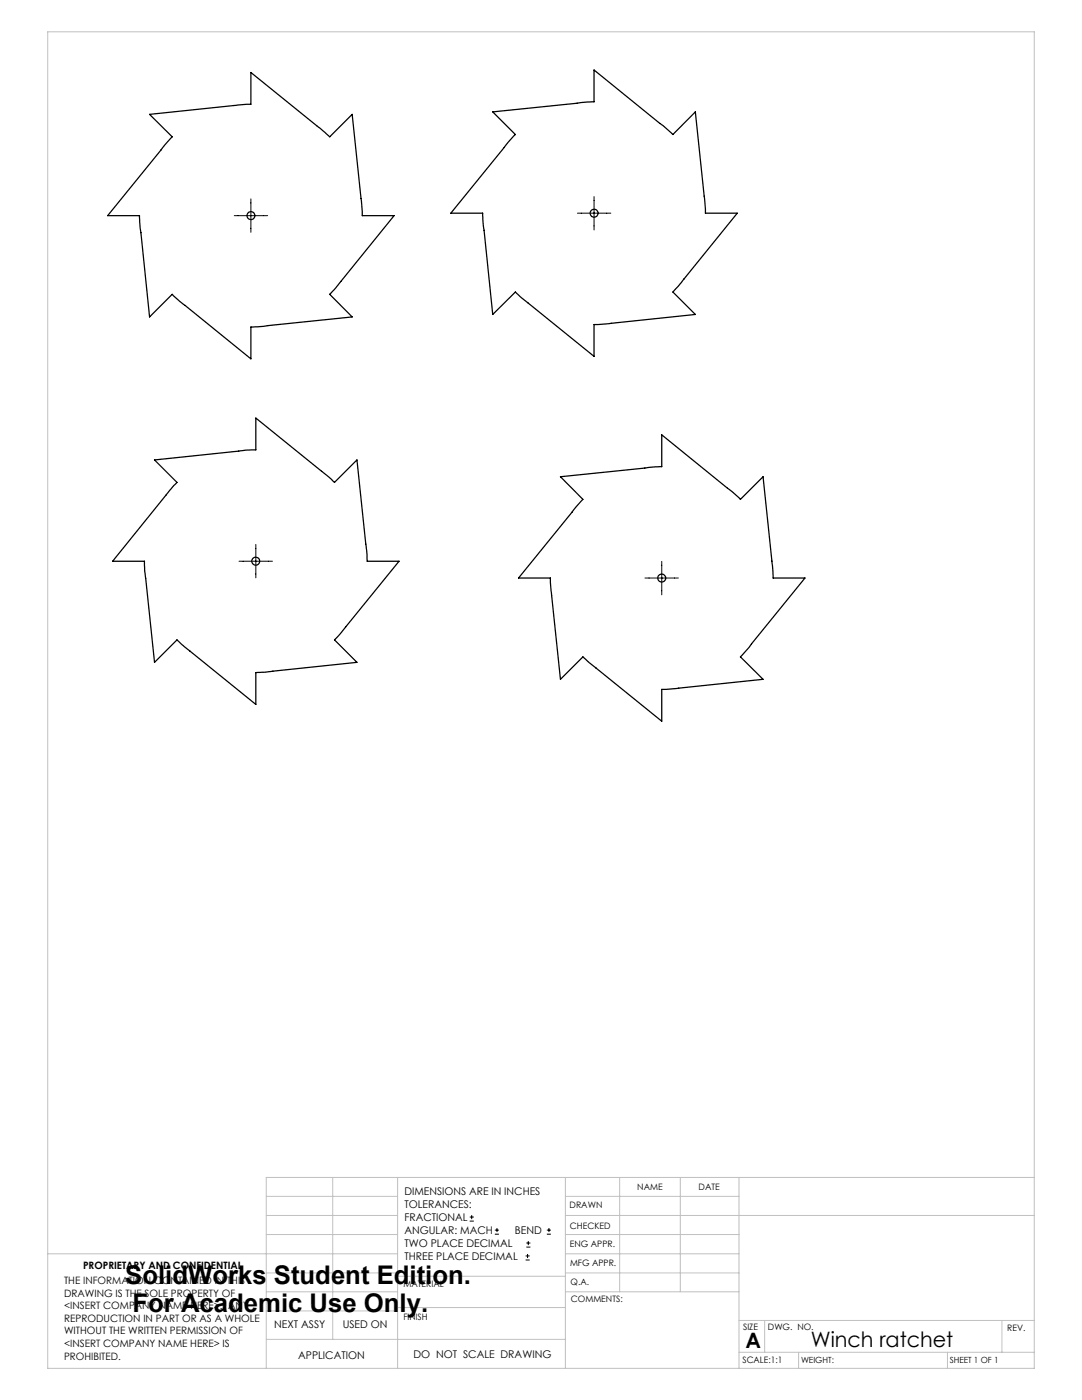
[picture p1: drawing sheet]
<svg xmlns="http://www.w3.org/2000/svg" width="216mm" height="279mm" viewBox="0 0 216 279" stroke-linecap="round" stroke-linejoin="round" font-family="sans-serif">
<g fill="none" stroke="#000" stroke-width=".2">
<path d="M50.1 39.7v6.7M118.5 39.2v6.7M46.7 43h6.7M115.2 42.5h6.7M47.7 112h6.7M51 108.7v6.6M128.7 115.4h6.7M132 112v6.7M93.7 243.7h.8M93.7 242.9h.8M94.1 242.5v.8M98.7 246.3h.9"/>
<path d="M98.7 245.5h.9M99.2 245.1v.8M104.9 251.5h.8M104.9 250.6h.8M105 248.9h.8M105 248.1h.8M105.3 250.3v.8M105.4 247.7v.8M109.1 246.3h.8M109.1 245.5h.8M109.5 245.1v.8"/>
</g>
<g fill="none" stroke="#c0c0c0" stroke-width=".2">
<path d="M9.5 6.4h196.9v266.7h-196.9zM53.1 238.8h26.2M66.4 235v32.3M79.3 235v38.1M112.8 235v38.1M112.8 238.8h34.7M123.6 235v22.8M135.7 235v22.8M147.5 235v38.1M206.4 235h-153.3v38.1M9.5 250.2h69.8M53.1 257.8h26.2"/>
<path d="M53.1 242.6h26.2M53.1 246.4h26.2M53.1 254h26.2M79.3 254.7h33.5M112.8 257.8h34.7M112.8 250.2h34.7M112.8 242.6h93.6M112.8 246.4h34.7M112.8 254h34.7M53.1 267.3h59.7M53.1 261.6h26.2M79.3 260.9h33.5"/>
<path d="M147.5 269.9h58.9M147.5 263.5h58.9M152.6 263.5v6.4M159.3 269.9v3.2M189.1 269.9v3.2M199.9 263.5v6.4"/>
</g>
<g fill="none" stroke="#000" stroke-width=".25">
<path d="M29.8 22.8l17.7-1.8 2.6-.2v-6.3l13.8 11.1 1.9 1.7 4.5-4.5 1.8 17.2 .2 3h6.3l-11.6 14.5-1.2 1.2 4.5 4.6-17.7 1.8-2.5 .2v6.3l-14.2-11.4-1.5-1.5-4.6 4.6-1.8-17.7-.2-2.6h-6.3l11.4-14.1 1.5-1.6zM98.3 22.3l17.7-1.8 2.5-.2v-6.3l13.9 11.1 1.9 1.7 4.4-4.5 1.9 17.3 .2 2.9h6.3l-11.1 13.9-1.7 1.9 4.4 4.5-17.2 1.8-3 .2v6.3l-14.4-11.7-1.3-1.1-4.5 4.5-1.9-17.7-.1-2.6h-6.3l11.4-14.1 1.4-1.6zM30.8 91.8l18.1-1.9 2.1-.1v-6.4l14.5 11.7 1.2 1.2 4.5-4.5 2 18.1 .1 2.1h6.3l-11.7 14.5-1.2 1.2 4.5 4.5-18 1.9-2.2 .1v6.4l-14.1-11.4-1.6-1.5-4.5 4.5-1.9-18.1-.1-2.1h-6.3l11.4-14.1 1.4-1.6zM111.8 95.1l17.7-1.8 2.5-.2v-6.3l14.2 11.4 1.5 1.5 4.6-4.6 1.8 17.7 .2 2.6h6.3l-11.1 13.8-1.8 1.9 4.6 4.5-17.3 1.8-3 .2v6.3l-15.7-12.8-4.5 4.5-1.8-17.7-.2-2.5h-6.3l11.4-14.2 1.4-1.5z"/>
<circle cx="50.1" cy="43" r=".79"/>
<circle cx="118.5" cy="42.6" r=".8"/>
<circle cx="51" cy="112" r=".79"/>
<circle cx="132" cy="115.4" r=".79"/>
</g>
<g font-size="5.1">
<text x="25" y="256.2">SolidWorks Student Edition.</text>
<text x="26.4" y="261.8">For Academic Use Only.</text>
</g>
<g font-size="4.2">
<text x="148.8" y="269">A</text>
<text x="161.8" y="268.7">Winch ratchet</text>
</g>
<g font-size="2.1">
<text x="80.7" y="238.5">DIMENSIONS ARE IN INCHES</text>
<text x="80.7" y="241.1">TOLERANCES:</text>
<text x="80.7" y="243.7">FRACTIONAL</text>
<text x="80.7" y="246.3">ANGULAR: MACH</text>
<text x="80.7" y="248.9">TWO PLACE DECIMAL</text>
<text x="80.7" y="251.4">THREE PLACE DECIMAL</text>
<text x="102.7" y="246.3">BEND</text>
<text x="54.7" y="265">NEXT ASSY</text>
<text x="68.4" y="265">USED ON</text>
<text x="59.5" y="271.2">APPLICATION</text>
<text x="82.5" y="270.9">DO NOT SCALE DRAWING</text>
</g>
<g font-size="2">
<text x="12.8" y="256.2">THE INFORMATION CONTAINED IN THIS</text>
<text x="16.6" y="253.2">PROPRIETARY AND CONFIDENTIAL</text>
<text x="12.8" y="258.8">DRAWING IS THE SOLE PROPERTY OF</text>
<text x="12.8" y="261.3">&lt;INSERT COMPANY NAME HERE&gt;. ANY</text>
<text x="12.8" y="263.8">REPRODUCTION IN PART OR AS A WHOLE</text>
<text x="12.8" y="266.3">WITHOUT THE WRITTEN PERMISSION OF</text>
<text x="12.8" y="268.8">&lt;INSERT COMPANY NAME HERE&gt; IS</text>
<text x="12.8" y="271.4">PROHIBITED.</text>
</g>
<g font-size="1.8">
<text x="127.2" y="237.4">NAME</text>
<text x="139.4" y="237.5">DATE</text>
<text x="113.7" y="241.2">DRAWN</text>
<text x="113.7" y="245.2">CHECKED</text>
<text x="113.7" y="248.8">ENG APPR.</text>
<text x="80.5" y="256.9">MATERIAL</text>
<text x="113.7" y="252.6">MFG APPR.</text>
<text x="113.8" y="256.4">Q.A.</text>
<text x="80.5" y="263.3">FINISH</text>
<text x="113.9" y="259.9">COMMENTS:</text>
<text x="148.3" y="265.4">SIZE</text>
<text x="153.2" y="265.5">DWG. NO.</text>
<text x="201" y="265.6">REV.</text>
<text x="148.2" y="272">SCALE:1:1</text>
</g>
<g font-size="1.7">
<text x="159.8" y="272.1">WEIGHT:</text>
<text x="189.5" y="272.1">SHEET 1 OF 1</text>
</g>
</svg>
